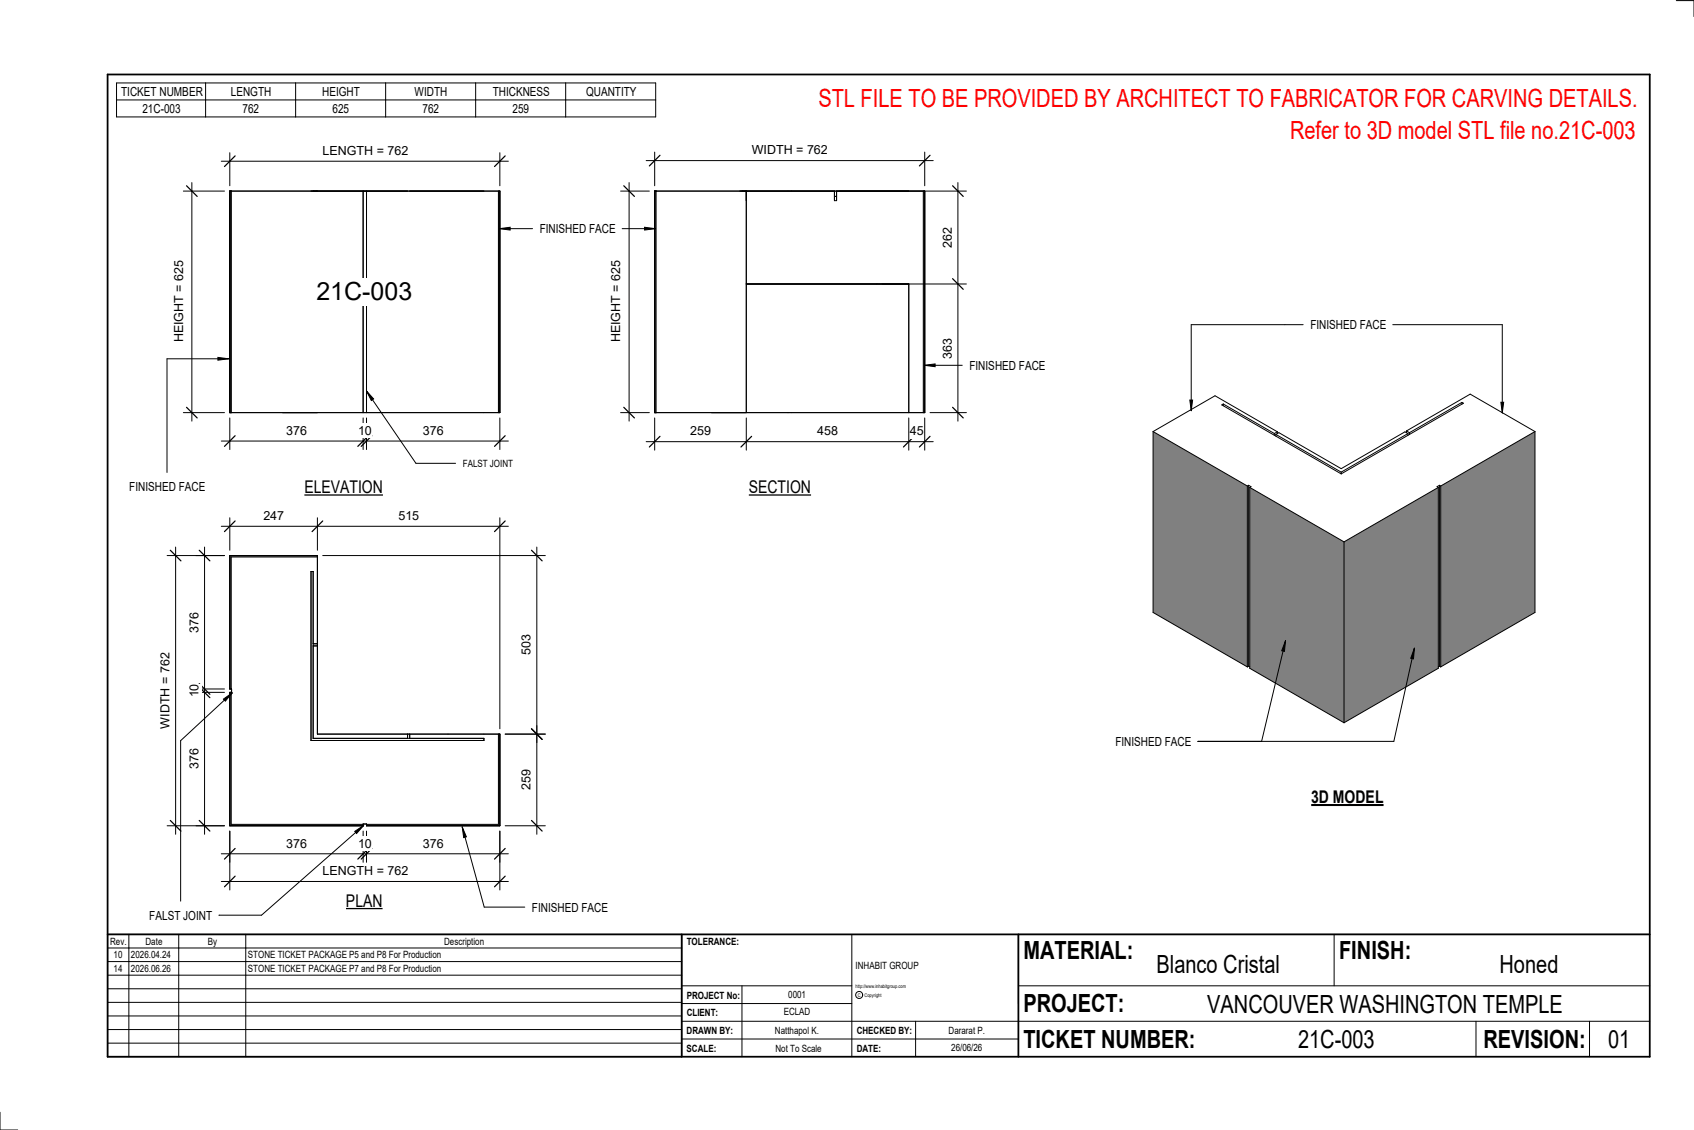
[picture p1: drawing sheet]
<svg xmlns="http://www.w3.org/2000/svg" width="914mm" height="610mm" viewBox="0 0 914 610" stroke-linecap="round" stroke-linejoin="round" font-family="sans-serif">
<g fill="#808080">
<path d="M675 263l50 29v98l-50-29z"/>
<path d="M725 292l51-29v98l-51 29z"/>
<path d="M778 262l51-29v97l-51 30z"/>
<path d="M622 233l51 29v98l-51-30z"/>
</g>
<g fill="none" stroke="#000" stroke-width=".54">
<path d="M660 218l64 38M660 218l28 16M660 218v1M789 217l-28 16M789 217l1 1-66 38M789 217v1M622 233l51 29M622 233l34-19 33 19M622 233v97l51 30M688 234v1M689 234l35 21M689 234v1"/>
<path d="M689 233l-1 1M689 233v1M759 232l35-19 35 20M759 232l2 1M759 232v1M760 234l-2-1-34 20-34-20-1 1M760 234l-36 21M760 234v1M761 233v1M829 233l-51 29M829 233v97l-51 30M724 255v1"/>
<path d="M673 262v98M674 262h-1M674 262l1 1M674 262v97M675 263l50 29M675 263v98l50 29M776 263l-51 29M776 263v98l-51 29M777 262l-1 1M777 262h1M777 262v97M778 262v98"/>
<path d="M725 292v98M674 359l1 1M674 359l-1 1M777 359l1 1M777 359l-1 1"/>
</g>
<g fill="#7c7c7c">
<path d="M353 103h1v120h-1z"/>
<path d="M498 103h1v120h-1z"/>
</g>
<path d="M353 103h146v120h-146zM354 103v120M403 103v120M450 103v5h2v-5M450 106h2M498 103v120M403 153h88v70" fill="none" stroke="#000" stroke-width=".54"/>
<g fill="#7c7c7c">
<path d="M124 103h1v120h-1z"/>
<path d="M269 103h1v120h-1z"/>
</g>
<path d="M124 103h146v120h-146zM125 103v120M196 103v120M198 103v120M269 103v120" fill="none" stroke="#000" stroke-width=".54"/>
<path d="M124 374v71h72h-71v-71zM198 445h72v-49h-1v49zM124 300v72h1v-72h46z" fill="#7c7c7c"/>
<g fill="none" stroke="#000" stroke-width=".54">
<path d="M349 238h155M353 225v18M403 225v18M491 225v18M499 225v18M124 300h47v96h99v49h-72h-2h-72v-71h1v-2h-1zM168 308h1v90h92v1h-93zM171 300h-46v72M169 347h2M169 348h2M125 374v71h71M220 396v2"/>
<path d="M221 396v2M269 396v49h-71"/>
</g>
<path d="M356 235l-5 6M406 235l-6 6M493 235l-5 6M502 235l-6 6" fill="none" stroke="#000" stroke-width=".67"/>
<g fill="#fff">
<path d="M373 229h11v7h-11z"/>
<path d="M441 229h11v7h-11z"/>
<path d="M491 229h8v7h-8z"/>
</g>
<path d="M340 98v129M335 103h16M335 223h16" fill="none" stroke="#000" stroke-width=".54"/>
<path d="M337 100l5 6M337 220l5 5" fill="none" stroke="#000" stroke-width=".67"/>
<path d="M329 141h7v44h-7z" fill="#fff"/>
<path d="M349 87h155M353 82v18M499 82v18" fill="none" stroke="#000" stroke-width=".54"/>
<path d="M356 84l-5 6M502 84l-6 6" fill="none" stroke="#000" stroke-width=".67"/>
<path d="M406 77h41v8h-41z" fill="#fff"/>
<path d="M517 98v129M453 103h69M476 153h46M502 223h20" fill="none" stroke="#000" stroke-width=".54"/>
<path d="M514 100l6 6M514 150l6 6M514 220l6 5" fill="none" stroke="#000" stroke-width=".67"/>
<g fill="#fff">
<path d="M508 182h7v11h-7z"/>
<path d="M508 123h7v11h-7z"/>
<path d="M171 150h52v15h-52z"/>
</g>
<path d="M119 87h155M124 82v18M270 82v18" fill="none" stroke="#000" stroke-width=".54"/>
<path d="M127 84l-6 6M273 84l-6 6" fill="none" stroke="#000" stroke-width=".67"/>
<path d="M174 78h46v7h-46z" fill="#fff"/>
<path d="M104 98v129M99 103h22M99 223h22" fill="none" stroke="#000" stroke-width=".54"/>
<path d="M101 100l5 6M101 220l5 5" fill="none" stroke="#000" stroke-width=".67"/>
<path d="M93 141h7v44h-7z" fill="#fff"/>
<path d="M119 238h155M124 225v18M196 225v18M198 225v18M270 225v18" fill="none" stroke="#000" stroke-width=".54"/>
<path d="M127 235l-6 6M199 235l-6 6M201 235l-6 6M273 235l-6 6" fill="none" stroke="#000" stroke-width=".67"/>
<g fill="#fff">
<path d="M155 229h11v7h-11z"/>
<path d="M193 229h8v7h-8z"/>
<path d="M228 229h11v7h-11z"/>
</g>
<path d="M273 396h21M290 391v59M273 445h21" fill="none" stroke="#000" stroke-width=".54"/>
<path d="M287 393l6 6M287 443l6 5" fill="none" stroke="#000" stroke-width=".67"/>
<path d="M280 415h8v11h-8z" fill="#fff"/>
<path d="M124 448v17M196 448v17M198 448v17M270 448v17M119 461h155" fill="none" stroke="#000" stroke-width=".54"/>
<path d="M127 458l-6 5M199 458l-6 5M201 458l-6 5M273 458l-6 5" fill="none" stroke="#000" stroke-width=".67"/>
<g fill="#fff">
<path d="M228 451h11v8h-11z"/>
<path d="M193 451h8v8h-8z"/>
<path d="M155 451h11v8h-11z"/>
</g>
<path d="M124 448v32M270 448v32M119 476h155" fill="none" stroke="#000" stroke-width=".54"/>
<path d="M127 473l-6 5M273 473l-6 5" fill="none" stroke="#000" stroke-width=".67"/>
<path d="M174 466h46v8h-46z" fill="#fff"/>
<path d="M106 300h15M110 295v155M106 374h15M106 372h15M106 445h15" fill="none" stroke="#000" stroke-width=".54"/>
<path d="M108 297l5 6M108 371l5 5M108 369l5 6M108 443l5 5" fill="none" stroke="#000" stroke-width=".67"/>
<g fill="#fff">
<path d="M101 330h8v11h-8z"/>
<path d="M101 369h8v7h-8z"/>
<path d="M101 404h8v11h-8z"/>
</g>
<path d="M90 300h31M95 295v155M90 445h31" fill="none" stroke="#000" stroke-width=".54"/>
<path d="M92 297l6 6M92 443l6 5" fill="none" stroke="#000" stroke-width=".67"/>
<path d="M85 352h8v41h-8z" fill="#fff"/>
<path d="M124 279v18M171 279v18M270 279v114M119 284h155" fill="none" stroke="#000" stroke-width=".54"/>
<path d="M127 281l-6 6M174 281l-6 6M273 281l-6 6" fill="none" stroke="#000" stroke-width=".67"/>
<g fill="#fff">
<path d="M142 274h11v8h-11z"/>
<path d="M215 274h11v8h-11z"/>
</g>
<path d="M174 300h120M290 295v106M273 396h21" fill="none" stroke="#000" stroke-width=".54"/>
<path d="M287 297l6 6M287 393l6 6" fill="none" stroke="#000" stroke-width=".67"/>
<path d="M280 342h8v11h-8z" fill="#fff"/>
<g fill="none" stroke="#000" stroke-width=".54">
<path d="M905 0h9v9M460 504v66M720 504v28M891 504h-341v37M368 532h92M401 532v38M550 532h341M368 551h523M368 541h92M494 551v19M797 551v19M858 551v19"/>
<path d="M368 561h182M0 600v10h10"/>
<circle cx="464" cy="537" r="1.9"/>
</g>
<path d="M58 40h833v530h-833zM58 504h833M368 504v66M550 504v66" fill="none" stroke="#000" stroke-width=".96"/>
<g fill="#fff">
<path d="M652 534h192v15h-192z"/>
<path d="M513 562h17v6h-17z"/>
<path d="M425 533h10v6h-10z"/>
<path d="M423 543h15v6h-15z"/>
<path d="M418 553h24v6h-24z"/>
<path d="M624 513h68v15h-68z"/>
<path d="M809 513h33v15h-33z"/>
<path d="M512 553h20v6h-20z"/>
<path d="M701 553h41v15h-41z"/>
<path d="M442 45h443v16h-443z"/>
<path d="M868 553h12v15h-12z"/>
<path d="M61 512h5v6h-5z"/>
<path d="M61 520h5v6h-5z"/>
</g>
<path d="M58 504h310v66h-310zM58 519h310M58 511h310M70 504v66M96 504v66M133 504v66M58 533h310M58 526h310M58 555h310M58 548h310M58 541h310M58 563h310" fill="none" stroke="#000" stroke-width=".54"/>
<path d="M164 258h43v10h-43z" fill="#fff"/>
<path d="M164 267h43" fill="none" stroke="#000" stroke-width=".69" stroke-linecap="butt"/>
<path d="M187 481h20v10h-20z" fill="#fff"/>
<path d="M187 490h20" fill="none" stroke="#000" stroke-width=".69" stroke-linecap="butt"/>
<path d="M708 424h39v12h-39z" fill="#fff"/>
<path d="M708 434h39" fill="none" stroke="#000" stroke-width="1.1" stroke-linecap="butt"/>
<path d="M696 63h189v15h-189z" fill="#fff"/>
<path d="M270 123h5v1zM348 123h6l-6 1z" fill="#000"/>
<path d="M270 123h5v1zM270 123h17M336 123h18M348 123h6l-6 1z" fill="none" stroke="#000" stroke-width=".54"/>
<path d="M291 120h41v7h-41z" fill="#fff"/>
<path d="M694 346l-1 5h-1zM694 346l-13 54M763 350v5h-2zM763 350l-11 50h-105" fill="none" stroke="#000" stroke-width=".54"/>
<path d="M694 346l-1 5h-1zM763 350v5h-2z" fill="#000"/>
<path d="M602 396h41v8h-41z" fill="#fff"/>
<path d="M118 193l5 1h-5z" fill="#000"/>
<path d="M118 193l5 1h-5zM123 194h-33v61" fill="none" stroke="#000" stroke-width=".54"/>
<path d="M70 259h40v7h-40z" fill="#fff"/>
<path d="M499 197l6-1v2z" fill="#000"/>
<path d="M499 197l6-1v2zM499 197h20" fill="none" stroke="#000" stroke-width=".54"/>
<g fill="#fff">
<path d="M523 193h41v8h-41z"/>
<path d="M404 258h34v10h-34z"/>
</g>
<path d="M404 267h34" fill="none" stroke="#000" stroke-width=".69" stroke-linecap="butt"/>
<path d="M703 175h-60v47M752 175h59v48M642 216h2l-1 6zM810 217h2l-1 6z" fill="none" stroke="#000" stroke-width=".54"/>
<path d="M642 216h2l-1 6zM810 217h2l-1 6z" fill="#000"/>
<path d="M707 171h41v8h-41z" fill="#fff"/>
<path d="M63 45h291v18h-291zM63 54h291M111 45v18M160 45v18M208 45v18M257 45v18M305 45v18M250 446l2 5-2 1zM250 446l11 43h22" fill="none" stroke="#000" stroke-width=".54"/>
<path d="M250 446l2 5-2 1z" fill="#000"/>
<path d="M287 486h41v7h-41z" fill="#fff"/>
<path d="M121 377l4-3-3 4zM125 374l-27 26v86M191 449l5-4-4 5zM196 445l-55 49h-23" fill="none" stroke="#000" stroke-width=".54"/>
<path d="M121 377l4-3-3 4zM191 449l5-4-4 5z" fill="#000"/>
<path d="M81 490h33v8h-33z" fill="#fff"/>
<path d="M198 211l4 4-2 1z" fill="#000"/>
<path d="M198 211l4 4-2 1zM198 211l27 39h21" fill="none" stroke="#000" stroke-width=".54"/>
<g font-size="13.5" fill="#f00">
<text x="442" y="58">STL FILE TO BE PROVIDED BY ARCHITECT TO FABRICATOR FOR CARVING DETAILS.</text>
<text x="696" y="75">Refer to 3D model STL file no.21C-003</text>
</g>
<g font-size="13.5">
<text x="171" y="162">21C-003</text>
<text x="552" y="517">MATERIAL:</text>
<text x="723" y="517">FINISH:</text>
<text x="624" y="525">Blanco Cristal</text>
<text x="809" y="525">Honed</text>
<text x="552" y="546">PROJECT:</text>
<text x="652" y="546">VANCOUVER WASHINGTON TEMPLE</text>
<text x="552" y="565">TICKET NUMBER:</text>
<text x="701" y="565">21C-003</text>
<text x="801" y="565">REVISION:</text>
<text x="868" y="565">01</text>
</g>
<g font-size="9.4">
<text x="164" y="266">ELEVATION</text>
<text x="404" y="266">SECTION</text>
<text x="708" y="433">3D MODEL</text>
<text x="187" y="489">PLAN</text>
</g>
<g font-size="6.7">
<text x="65" y="52">TICKET NUMBER</text>
<text x="125" y="52">LENGTH</text>
<text x="174" y="52">HEIGHT</text>
<text x="224" y="52">WIDTH</text>
<text x="266" y="52">THICKNESS</text>
<text x="316" y="52">QUANTITY</text>
<text x="77" y="61">21C-003</text>
<text x="131" y="61">762</text>
<text x="179" y="61">625</text>
<text x="228" y="61">762</text>
<text x="277" y="61">259</text>
<text x="174" y="84">LENGTH = 762</text>
<text x="406" y="83">WIDTH = 762</text>
<text x="291" y="126">FINISHED FACE</text>
<text x="514" y="134" transform="rotate(-90 514 134)">262</text>
<text x="707" y="178">FINISHED FACE</text>
<text x="99" y="185" transform="rotate(-90 99 185)">HEIGHT = 625</text>
<text x="335" y="185" transform="rotate(-90 335 185)">HEIGHT = 625</text>
<text x="514" y="193" transform="rotate(-90 514 193)">363</text>
<text x="523" y="199">FINISHED FACE</text>
<text x="155" y="235">376</text>
<text x="193" y="235">10</text>
<text x="228" y="235">376</text>
<text x="373" y="235">259</text>
<text x="441" y="235">458</text>
<text x="491" y="235">45</text>
<text x="70" y="265">FINISHED FACE</text>
<text x="142" y="281">247</text>
<text x="215" y="281">515</text>
<text x="107" y="341" transform="rotate(-90 107 341)">376</text>
<text x="286" y="353" transform="rotate(-90 286 353)">503</text>
<text x="107" y="376" transform="rotate(-90 107 376)">10</text>
<text x="91" y="393" transform="rotate(-90 91 393)">WIDTH = 762</text>
<text x="602" y="402">FINISHED FACE</text>
<text x="107" y="415" transform="rotate(-90 107 415)">376</text>
<text x="286" y="426" transform="rotate(-90 286 426)">259</text>
<text x="155" y="457">376</text>
<text x="193" y="457">10</text>
<text x="228" y="457">376</text>
<text x="174" y="472">LENGTH = 762</text>
<text x="287" y="492">FINISHED FACE</text>
<text x="81" y="496">FALST JOINT</text>
</g>
<g font-size="5.4">
<text x="250" y="252">FALST JOINT</text>
<text x="59" y="510">Rev.</text>
<text x="79" y="510">Date</text>
<text x="112" y="510">By</text>
<text x="240" y="510">Description</text>
<text x="371" y="510">TOLERANCE:</text>
<text x="61" y="517">10</text>
<text x="71" y="517">2026.04.24</text>
<text x="134" y="517">STONE TICKET PACKAGE P5 and P8 For Production</text>
<text x="61" y="525">14</text>
<text x="71" y="524">2026.06.26</text>
<text x="134" y="524">STONE TICKET PACKAGE P7 and P8 For Production</text>
<text x="462" y="523">INHABIT GROUP</text>
<text x="371" y="539">PROJECT No:</text>
<text x="425" y="538">0001</text>
<text x="371" y="548">CLIENT:</text>
<text x="423" y="548">ECLAD</text>
<text x="371" y="558">DRAWN BY:</text>
<text x="418" y="558">Natthapol K.</text>
<text x="462" y="558">CHECKED BY:</text>
<text x="512" y="558">Dararat P.</text>
<text x="371" y="567">SCALE:</text>
<text x="419" y="567">Not To Scale</text>
<text x="462" y="567">DATE:</text>
<text x="513" y="567">26/06/26</text>
</g>
<g font-size="2.7">
<text x="462" y="533">http://www.inhabitgroup.com</text>
<text x="463" y="538">C</text>
<text x="467" y="538">Copyright</text>
</g>
</svg>
